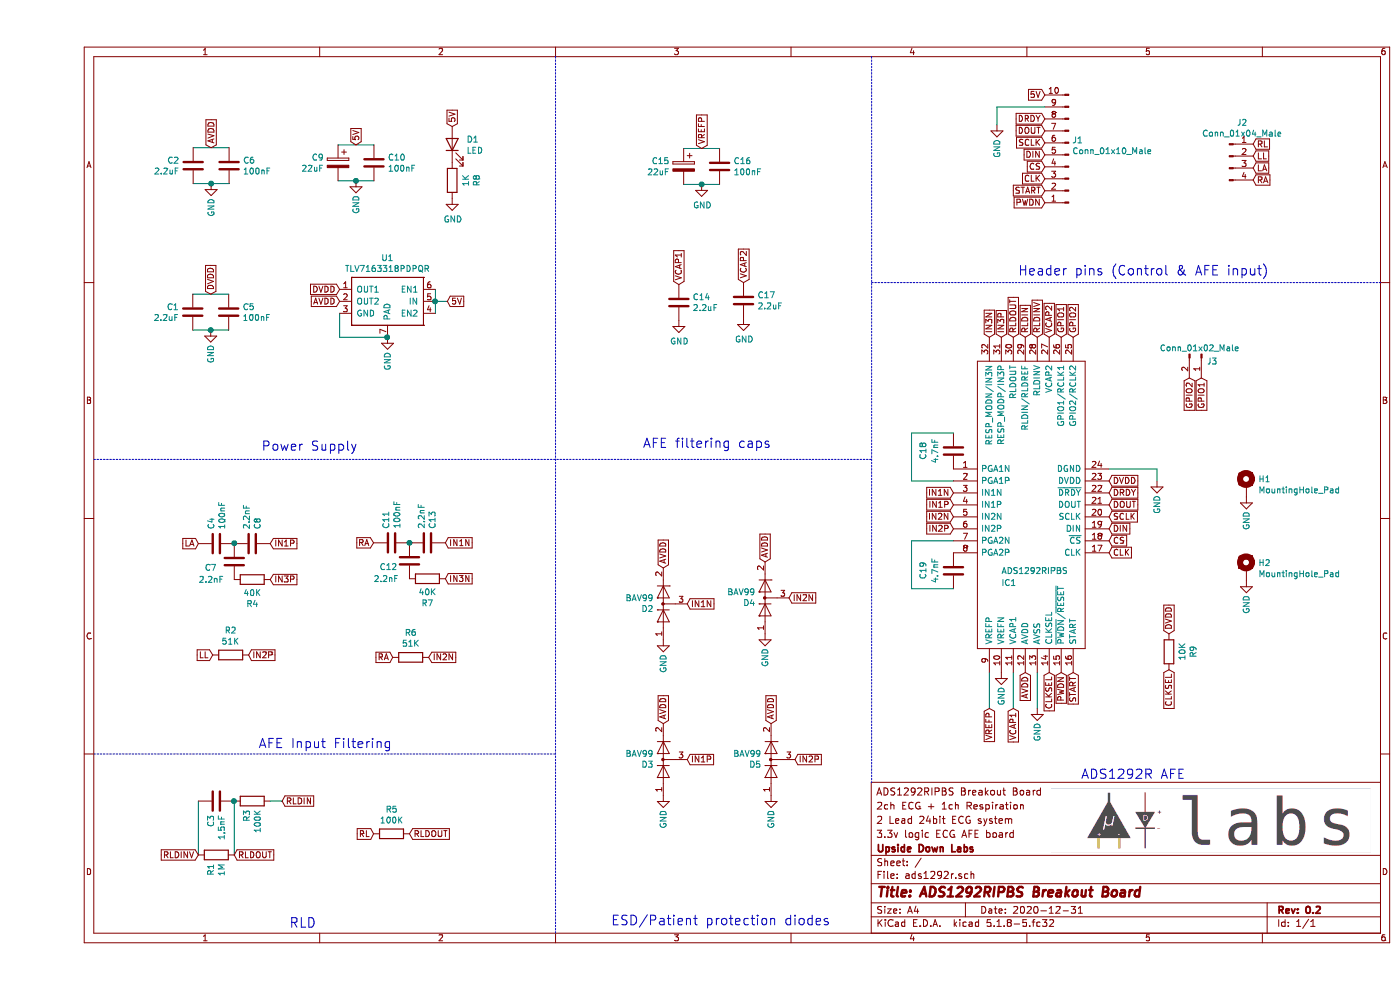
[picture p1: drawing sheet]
EESchema Schematic File Version 4
EELAYER 30 0
EELAYER END
$Descr A4 11693 8268
encoding utf-8
Sheet 1 1
Title "ADS1292RIPBS Breakout Board"
Date "2020-12-31"
Rev "0.2"
Comp "Upside Down Labs"
Comment1 "3.3v logic ECG AFE board"
Comment2 "2 Lead 24bit ECG system"
Comment3 "2ch ECG + 1ch Respiration"
Comment4 "ADS1292RIPBS Breakout Board"
$EndDescr
$Comp
L Diode:BAV99 D2
U 1 1
P 5230 5044
F 0 "D2" V 5184 5123 50  0000 L CNN
F 1 "BAV99" V 5275 5123 50  0000 L CNN
F 2 "Package_TO_SOT_SMD:SOT-23" H 5230 4544 50  0001 C CNN
F 3 "https://assets.nexperia.com/documents/data-sheet/BAV99_SER.pdf" H 5230 5044 50  0001 C CNN
	1    5230 5044
	0    -1   -1   0   
$EndComp
$Comp
L Diode:BAV99 D3
U 1 1
P 5230 6344
F 0 "D3" V 5184 6423 50  0000 L CNN
F 1 "BAV99" V 5275 6423 50  0000 L CNN
F 2 "Package_TO_SOT_SMD:SOT-23" H 5230 5844 50  0001 C CNN
F 3 "https://assets.nexperia.com/documents/data-sheet/BAV99_SER.pdf" H 5230 6344 50  0001 C CNN
	1    5230 6344
	0    -1   -1   0   
$EndComp
$Comp
L power:GND #PWR0101
U 1 1
P 9354 4016
F 0 "#PWR0101" H 9354 3766 50  0001 C CNN
F 1 "GND" V 9354 3816 50  0000 C CNN
F 2 "" H 9354 4016 50  0001 C CNN
F 3 "" H 9354 4016 50  0001 C CNN
	1    9354 4016
	1    0    0    -1  
$EndComp
Text GLabel 8418 792  0    50   Input ~ 0
5V
Text GLabel 8418 992  0    50   Input ~ 0
DRDY
Text GLabel 8418 1092 0    50   Input ~ 0
DOUT
Text GLabel 8418 1192 0    50   Input ~ 0
SCLK
Text GLabel 8418 1292 0    50   Input ~ 0
DIN
Text GLabel 8418 1392 0    50   Input ~ 0
CS
Text GLabel 8418 1492 0    50   Input ~ 0
CLK
Text GLabel 8418 1592 0    50   Input ~ 0
START
Text GLabel 8418 1692 0    50   Input ~ 0
PWDN
$Comp
L power:GND #PWR0102
U 1 1
P 8018 1042
F 0 "#PWR0102" H 8018 792 50  0001 C CNN
F 1 "GND" V 8018 842 50  0000 C CNN
F 2 "" H 8018 1042 50  0001 C CNN
F 3 "" H 8018 1042 50  0001 C CNN
	1    8018 1042
	1    0    0    -1  
$EndComp
Wire Wire Line
	8418 892  8018 892 
Wire Wire Line
	8018 892  8018 1042
$Comp
L Connector:Conn_01x04_Male J2
U 1 1
P 9958 1304
F 0 "J2" H 10066 1585 50  0000 C CNN
F 1 "Conn_01x04_Male" H 10066 1494 50  0000 C CNN
F 2 "Connector_PinSocket_2.54mm:PinSocket_1x04_P2.54mm_Vertical" H 9958 1304 50  0001 C CNN
F 3 "~" H 9958 1304 50  0001 C CNN
	1    9958 1304
	1    0    0    -1  
$EndComp
$Comp
L Diode:BAV99 D5
U 1 1
P 6130 6344
F 0 "D5" V 6084 6423 50  0000 L CNN
F 1 "BAV99" V 6175 6423 50  0000 L CNN
F 2 "Package_TO_SOT_SMD:SOT-23" H 6130 5844 50  0001 C CNN
F 3 "https://assets.nexperia.com/documents/data-sheet/BAV99_SER.pdf" H 6130 6344 50  0001 C CNN
	1    6130 6344
	0    -1   -1   0   
$EndComp
$Comp
L Diode:BAV99 D4
U 1 1
P 6080 4994
F 0 "D4" V 6034 5073 50  0000 L CNN
F 1 "BAV99" V 6125 5073 50  0000 L CNN
F 2 "Package_TO_SOT_SMD:SOT-23" H 6080 4494 50  0001 C CNN
F 3 "https://assets.nexperia.com/documents/data-sheet/BAV99_SER.pdf" H 6080 4994 50  0001 C CNN
	1    6080 4994
	0    -1   -1   0   
$EndComp
Text GLabel 5230 4744 1    50   Input ~ 0
AVDD
Text GLabel 5230 6044 1    50   Input ~ 0
AVDD
Text GLabel 6080 4694 1    50   Input ~ 0
AVDD
Text GLabel 6130 6044 1    50   Input ~ 0
AVDD
$Comp
L power:GND #PWR0103
U 1 1
P 5230 5344
F 0 "#PWR0103" H 5230 5094 50  0001 C CNN
F 1 "GND" V 5230 5144 50  0000 C CNN
F 2 "" H 5230 5344 50  0001 C CNN
F 3 "" H 5230 5344 50  0001 C CNN
	1    5230 5344
	1    0    0    -1  
$EndComp
$Comp
L power:GND #PWR0104
U 1 1
P 5230 6644
F 0 "#PWR0104" H 5230 6394 50  0001 C CNN
F 1 "GND" V 5230 6444 50  0000 C CNN
F 2 "" H 5230 6644 50  0001 C CNN
F 3 "" H 5230 6644 50  0001 C CNN
	1    5230 6644
	1    0    0    -1  
$EndComp
$Comp
L power:GND #PWR0105
U 1 1
P 6080 5294
F 0 "#PWR0105" H 6080 5044 50  0001 C CNN
F 1 "GND" V 6080 5094 50  0000 C CNN
F 2 "" H 6080 5294 50  0001 C CNN
F 3 "" H 6080 5294 50  0001 C CNN
	1    6080 5294
	1    0    0    -1  
$EndComp
$Comp
L power:GND #PWR0106
U 1 1
P 6130 6644
F 0 "#PWR0106" H 6130 6394 50  0001 C CNN
F 1 "GND" V 6130 6444 50  0000 C CNN
F 2 "" H 6130 6644 50  0001 C CNN
F 3 "" H 6130 6644 50  0001 C CNN
	1    6130 6644
	1    0    0    -1  
$EndComp
Text GLabel 5430 5044 2    50   Input ~ 0
IN1N
Text GLabel 5430 6344 2    50   Input ~ 0
IN1P
Text GLabel 6280 4994 2    50   Input ~ 0
IN2N
Text GLabel 6330 6344 2    50   Input ~ 0
IN2P
$Comp
L Device:C C1
U 1 1
P 1300 2608
F 0 "C1" H 1415 2654 50  0000 L CNN
F 1 "2.2uF" H 1415 2563 50  0000 L CNN
F 2 "Capacitor_SMD:C_0805_2012Metric_Pad1.18x1.45mm_HandSolder" H 1338 2458 50  0001 C CNN
F 3 "~" H 1300 2608 50  0001 C CNN
	1    1300 2608
	-1   0    0    -1  
$EndComp
$Comp
L Device:C C5
U 1 1
P 1600 2608
F 0 "C5" H 1715 2654 50  0000 L CNN
F 1 "100nF" H 1715 2563 50  0000 L CNN
F 2 "Capacitor_SMD:C_0805_2012Metric_Pad1.18x1.45mm_HandSolder" H 1638 2458 50  0001 C CNN
F 3 "~" H 1600 2608 50  0001 C CNN
	1    1600 2608
	1    0    0    -1  
$EndComp
$Comp
L Device:C C2
U 1 1
P 1304 1384
F 0 "C2" H 1419 1430 50  0000 L CNN
F 1 "2.2uF" H 1419 1339 50  0000 L CNN
F 2 "Capacitor_SMD:C_0805_2012Metric_Pad1.18x1.45mm_HandSolder" H 1342 1234 50  0001 C CNN
F 3 "~" H 1304 1384 50  0001 C CNN
	1    1304 1384
	-1   0    0    -1  
$EndComp
$Comp
L Device:C C6
U 1 1
P 1604 1384
F 0 "C6" H 1719 1430 50  0000 L CNN
F 1 "100nF" H 1719 1339 50  0000 L CNN
F 2 "Capacitor_SMD:C_0805_2012Metric_Pad1.18x1.45mm_HandSolder" H 1642 1234 50  0001 C CNN
F 3 "~" H 1604 1384 50  0001 C CNN
	1    1604 1384
	1    0    0    -1  
$EndComp
$Comp
L Device:C C10
U 1 1
P 2814 1360
F 0 "C10" H 2929 1406 50  0000 L CNN
F 1 "100nF" H 2929 1315 50  0000 L CNN
F 2 "Capacitor_SMD:C_0805_2012Metric_Pad1.18x1.45mm_HandSolder" H 2852 1210 50  0001 C CNN
F 3 "~" H 2814 1360 50  0001 C CNN
	1    2814 1360
	1    0    0    -1  
$EndComp
Text GLabel 1450 2458 1    50   Input ~ 0
DVDD
Text GLabel 1454 1234 1    50   Input ~ 0
AVDD
$Comp
L power:GND #PWR0107
U 1 1
P 1450 2758
F 0 "#PWR0107" H 1450 2508 50  0001 C CNN
F 1 "GND" V 1450 2558 50  0000 C CNN
F 2 "" H 1450 2758 50  0001 C CNN
F 3 "" H 1450 2758 50  0001 C CNN
	1    1450 2758
	1    0    0    -1  
$EndComp
$Comp
L power:GND #PWR0108
U 1 1
P 1454 1534
F 0 "#PWR0108" H 1454 1284 50  0001 C CNN
F 1 "GND" V 1454 1334 50  0000 C CNN
F 2 "" H 1454 1534 50  0001 C CNN
F 3 "" H 1454 1534 50  0001 C CNN
	1    1454 1534
	1    0    0    -1  
$EndComp
Wire Wire Line
	1304 1234 1604 1234
Wire Wire Line
	1304 1534 1454 1534
Connection ~ 1454 1534
Wire Wire Line
	1454 1534 1604 1534
Wire Wire Line
	1300 2458 1600 2458
Wire Wire Line
	1300 2758 1450 2758
Connection ~ 1450 2758
Wire Wire Line
	1450 2758 1600 2758
Connection ~ 2926 2818
Wire Wire Line
	2526 2818 2926 2818
Wire Wire Line
	2526 2618 2526 2818
Wire Wire Line
	3326 2518 3426 2518
Text GLabel 3426 2518 2    50   Input ~ 0
5V
Wire Wire Line
	3326 2518 3326 2618
Connection ~ 3326 2518
Wire Wire Line
	3326 2418 3326 2518
Text GLabel 2526 2518 0    50   Input ~ 0
AVDD
Text GLabel 2526 2418 0    50   Input ~ 0
DVDD
$Comp
L udlabs:TLV7163318PDPQR U1
U 1 1
P 2926 2518
F 0 "U1" H 2926 2883 50  0000 C CNN
F 1 "TLV7163318PDPQR" H 2926 2792 50  0000 C CNN
F 2 "udlabs:S-PX2SON-N6" H 3626 3018 50  0001 C CNN
F 3 "https://www.ti.com/lit/ds/symlink/tlv716p.pdf?ts=1608723430684&ref_url=https%253A%252F%252Fsamples.ti.com%252Fstore%252Fsamples%252Fen%252Fp%252Fproduct%252F%253Fp%253DTLV7163318PDPQR" H 2826 2918 50  0001 C CNN
	1    2926 2518
	1    0    0    -1  
$EndComp
$Comp
L power:GND #PWR0109
U 1 1
P 2926 2818
F 0 "#PWR0109" H 2926 2568 50  0001 C CNN
F 1 "GND" V 2926 2618 50  0000 C CNN
F 2 "" H 2926 2818 50  0001 C CNN
F 3 "" H 2926 2818 50  0001 C CNN
	1    2926 2818
	1    0    0    -1  
$EndComp
Text GLabel 2664 1210 1    50   Input ~ 0
5V
Wire Wire Line
	2664 1510 2814 1510
Connection ~ 2664 1510
Wire Wire Line
	2514 1510 2664 1510
Wire Wire Line
	2514 1210 2814 1210
$Comp
L power:GND #PWR0110
U 1 1
P 2664 1510
F 0 "#PWR0110" H 2664 1260 50  0001 C CNN
F 1 "GND" V 2664 1310 50  0000 C CNN
F 2 "" H 2664 1510 50  0001 C CNN
F 3 "" H 2664 1510 50  0001 C CNN
	1    2664 1510
	1    0    0    -1  
$EndComp
$Comp
L Device:CP C9
U 1 1
P 2514 1360
F 0 "C9" H 2632 1406 50  0000 L CNN
F 1 "22uF" H 2632 1315 50  0000 L CNN
F 2 "Capacitor_Tantalum_SMD:CP_EIA-3216-18_Kemet-A_Pad1.58x1.35mm_HandSolder" H 2552 1210 50  0001 C CNN
F 3 "~" H 2514 1360 50  0001 C CNN
	1    2514 1360
	-1   0    0    -1  
$EndComp
Wire Wire Line
	5552 1540 5702 1540
Connection ~ 5552 1540
Wire Wire Line
	5402 1540 5552 1540
Wire Wire Line
	5402 1240 5702 1240
$Comp
L power:GND #PWR0111
U 1 1
P 5552 1540
F 0 "#PWR0111" H 5552 1290 50  0001 C CNN
F 1 "GND" H 5557 1367 50  0000 C CNN
F 2 "" H 5552 1540 50  0001 C CNN
F 3 "" H 5552 1540 50  0001 C CNN
	1    5552 1540
	1    0    0    -1  
$EndComp
Text GLabel 5552 1240 1    50   Input ~ 0
VREFP
$Comp
L Device:C C16
U 1 1
P 5702 1390
F 0 "C16" H 5817 1436 50  0000 L CNN
F 1 "100nF" H 5817 1345 50  0000 L CNN
F 2 "Capacitor_SMD:C_0805_2012Metric_Pad1.18x1.45mm_HandSolder" H 5740 1240 50  0001 C CNN
F 3 "~" H 5702 1390 50  0001 C CNN
	1    5702 1390
	1    0    0    -1  
$EndComp
$Comp
L Device:CP C15
U 1 1
P 5402 1390
F 0 "C15" H 5520 1436 50  0000 L CNN
F 1 "22uF" H 5520 1345 50  0000 L CNN
F 2 "Capacitor_Tantalum_SMD:CP_EIA-3216-18_Kemet-A_Pad1.58x1.35mm_HandSolder" H 5440 1240 50  0001 C CNN
F 3 "~" H 5402 1390 50  0001 C CNN
	1    5402 1390
	-1   0    0    -1  
$EndComp
$Comp
L power:GND #PWR0112
U 1 1
P 5902 2660
F 0 "#PWR0112" H 5902 2410 50  0001 C CNN
F 1 "GND" H 5907 2487 50  0000 C CNN
F 2 "" H 5902 2660 50  0001 C CNN
F 3 "" H 5902 2660 50  0001 C CNN
	1    5902 2660
	1    0    0    -1  
$EndComp
$Comp
L Device:C C17
U 1 1
P 5902 2510
F 0 "C17" H 6017 2556 50  0000 L CNN
F 1 "2.2uF" H 6017 2465 50  0000 L CNN
F 2 "Capacitor_SMD:C_0805_2012Metric_Pad1.18x1.45mm_HandSolder" H 5940 2360 50  0001 C CNN
F 3 "~" H 5902 2510 50  0001 C CNN
	1    5902 2510
	1    0    0    -1  
$EndComp
Text GLabel 5902 2360 1    50   Input ~ 0
VCAP2
Text GLabel 5360 2376 1    50   Input ~ 0
VCAP1
$Comp
L Device:C C14
U 1 1
P 5360 2526
F 0 "C14" H 5475 2572 50  0000 L CNN
F 1 "2.2uF" H 5475 2481 50  0000 L CNN
F 2 "Capacitor_SMD:C_0805_2012Metric_Pad1.18x1.45mm_HandSolder" H 5398 2376 50  0001 C CNN
F 3 "~" H 5360 2526 50  0001 C CNN
	1    5360 2526
	1    0    0    -1  
$EndComp
$Comp
L power:GND #PWR0113
U 1 1
P 5360 2676
F 0 "#PWR0113" H 5360 2426 50  0001 C CNN
F 1 "GND" H 5365 2503 50  0000 C CNN
F 2 "" H 5360 2676 50  0001 C CNN
F 3 "" H 5360 2676 50  0001 C CNN
	1    5360 2676
	1    0    0    -1  
$EndComp
Text GLabel 1948 4540 2    50   Input ~ 0
IN1P
Text GLabel 1766 5472 2    50   Input ~ 0
IN2P
Wire Wire Line
	9354 3916 9354 4016
Text GLabel 1646 7142 2    50   Input ~ 0
RLDOUT
Text GLabel 2046 6692 2    50   Input ~ 0
RLDIN
Text GLabel 1346 7142 0    50   Input ~ 0
RLDINV
Wire Wire Line
	1646 7142 1646 6692
Wire Wire Line
	1346 7142 1346 6692
$Comp
L Device:R R5
U 1 1
P 2962 6966
F 0 "R5" V 2755 6966 50  0000 C CNN
F 1 "100K" V 2846 6966 50  0000 C CNN
F 2 "Resistor_SMD:R_0805_2012Metric_Pad1.20x1.40mm_HandSolder" V 2892 6966 50  0001 C CNN
F 3 "~" H 2962 6966 50  0001 C CNN
	1    2962 6966
	0    -1   1    0   
$EndComp
$Comp
L Device:R R1
U 1 1
P 1496 7142
F 0 "R1" H 1566 7188 50  0000 L CNN
F 1 "1M" H 1566 7097 50  0000 L CNN
F 2 "Resistor_SMD:R_0805_2012Metric_Pad1.20x1.40mm_HandSolder" V 1426 7142 50  0001 C CNN
F 3 "~" H 1496 7142 50  0001 C CNN
	1    1496 7142
	0    -1   1    0   
$EndComp
$Comp
L Device:R R3
U 1 1
P 1796 6692
F 0 "R3" H 1866 6738 50  0000 L CNN
F 1 "100K" H 1866 6647 50  0000 L CNN
F 2 "Resistor_SMD:R_0805_2012Metric_Pad1.20x1.40mm_HandSolder" V 1726 6692 50  0001 C CNN
F 3 "~" H 1796 6692 50  0001 C CNN
	1    1796 6692
	0    -1   1    0   
$EndComp
$Comp
L Device:C C3
U 1 1
P 1496 6692
F 0 "C3" H 1611 6738 50  0000 L CNN
F 1 "1.5nF" H 1611 6647 50  0000 L CNN
F 2 "Capacitor_SMD:C_0805_2012Metric_Pad1.18x1.45mm_HandSolder" H 1534 6542 50  0001 C CNN
F 3 "~" H 1496 6692 50  0001 C CNN
	1    1496 6692
	0    -1   1    0   
$EndComp
Text GLabel 8354 2816 1    50   Input ~ 0
RLDINV
Text GLabel 8254 2816 1    50   Input ~ 0
RLDIN
Text GLabel 8154 2816 1    50   Input ~ 0
RLDOUT
Text GLabel 7654 4116 0    50   Input ~ 0
IN1N
Text GLabel 7654 4216 0    50   Input ~ 0
IN1P
Text GLabel 7654 4316 0    50   Input ~ 0
IN2N
Text GLabel 7654 4416 0    50   Input ~ 0
IN2P
Wire Wire Line
	8954 3916 9354 3916
Wire Wire Line
	8354 5616 8354 5916
$Comp
L power:GND #PWR0114
U 1 1
P 8354 5916
F 0 "#PWR0114" H 8354 5666 50  0001 C CNN
F 1 "GND" V 8354 5716 50  0000 C CNN
F 2 "" H 8354 5916 50  0001 C CNN
F 3 "" H 8354 5916 50  0001 C CNN
	1    8354 5916
	1    0    0    -1  
$EndComp
Text GLabel 8254 5616 3    50   Input ~ 0
AVDD
Text GLabel 8954 4016 2    50   Input ~ 0
DVDD
Text GLabel 8654 5616 3    50   Input ~ 0
START
Text GLabel 8554 5616 3    50   Input ~ 0
PWDN
Text GLabel 8454 5616 3    50   Input ~ 0
CLKSEL
Text GLabel 8954 4616 2    50   Input ~ 0
CLK
Text GLabel 8954 4216 2    50   Input ~ 0
DOUT
Text GLabel 8954 4116 2    50   Input ~ 0
DRDY
Text GLabel 8654 2816 1    50   Input ~ 0
GPIO2
Text GLabel 8554 2816 1    50   Input ~ 0
GPIO1
Text GLabel 8054 2816 1    50   Input ~ 0
IN3P
Text GLabel 7954 2816 1    50   Input ~ 0
IN3N
Wire Wire Line
	7954 5916 7954 5616
Text GLabel 7954 5916 3    50   Input ~ 0
VREFP
Text GLabel 8454 2816 1    50   Input ~ 0
VCAP2
Wire Wire Line
	8154 5616 8154 5916
$Comp
L power:GND #PWR0115
U 1 1
P 8054 5616
F 0 "#PWR0115" H 8054 5366 50  0001 C CNN
F 1 "GND" V 8054 5416 50  0000 C CNN
F 2 "" H 8054 5616 50  0001 C CNN
F 3 "" H 8054 5616 50  0001 C CNN
	1    8054 5616
	1    0    0    -1  
$EndComp
Text GLabel 8154 5916 3    50   Input ~ 0
VCAP1
Wire Wire Line
	7304 4516 7654 4516
Wire Wire Line
	7304 4916 7304 4516
Wire Wire Line
	7654 4916 7304 4916
Wire Wire Line
	7304 4016 7654 4016
Wire Wire Line
	7304 3616 7304 4016
Wire Wire Line
	7654 3616 7304 3616
$Comp
L Device:C C18
U 1 1
P 7654 3766
F 0 "C18" V 7904 3766 50  0000 C CNN
F 1 "4.7nF" V 7804 3766 50  0000 C CNN
F 2 "Capacitor_SMD:C_0805_2012Metric_Pad1.18x1.45mm_HandSolder" H 7692 3616 50  0001 C CNN
F 3 "~" H 7654 3766 50  0001 C CNN
	1    7654 3766
	-1   0    0    1   
$EndComp
$Comp
L Device:C C19
U 1 1
P 7654 4766
F 0 "C19" V 7904 4766 50  0000 C CNN
F 1 "4.7nF" V 7804 4766 50  0000 C CNN
F 2 "Capacitor_SMD:C_0805_2012Metric_Pad1.18x1.45mm_HandSolder" H 7692 4616 50  0001 C CNN
F 3 "~" H 7654 4766 50  0001 C CNN
	1    7654 4766
	-1   0    0    1   
$EndComp
Text GLabel 10158 1204 2    50   Input ~ 0
RL
Text GLabel 10158 1304 2    50   Input ~ 0
LL
Text GLabel 10158 1404 2    50   Input ~ 0
LA
Text GLabel 10158 1504 2    50   Input ~ 0
RA
$Comp
L Device:C C8
U 1 1
P 1798 4540
F 0 "C8" H 1913 4586 50  0000 L CNN
F 1 "2.2nF" H 1913 4495 50  0000 L CNN
F 2 "Capacitor_SMD:C_0805_2012Metric_Pad1.18x1.45mm_HandSolder" H 1836 4390 50  0001 C CNN
F 3 "~" H 1798 4540 50  0001 C CNN
	1    1798 4540
	0    1    -1   0   
$EndComp
$Comp
L Device:R R2
U 1 1
P 1616 5472
F 0 "R2" V 1409 5472 50  0000 C CNN
F 1 "51K" V 1500 5472 50  0000 C CNN
F 2 "Resistor_SMD:R_0805_2012Metric_Pad1.20x1.40mm_HandSolder" V 1546 5472 50  0001 C CNN
F 3 "~" H 1616 5472 50  0001 C CNN
	1    1616 5472
	0    -1   1    0   
$EndComp
Text GLabel 2812 6966 0    50   Input ~ 0
RL
Text GLabel 1466 5472 0    50   Input ~ 0
LL
$Comp
L Device:C C4
U 1 1
P 1498 4540
F 0 "C4" H 1613 4586 50  0000 L CNN
F 1 "100nF" H 1613 4495 50  0000 L CNN
F 2 "Capacitor_SMD:C_0805_2012Metric_Pad1.18x1.45mm_HandSolder" H 1536 4390 50  0001 C CNN
F 3 "~" H 1498 4540 50  0001 C CNN
	1    1498 4540
	0    -1   -1   0   
$EndComp
Text GLabel 1348 4540 0    50   Input ~ 0
LA
Connection ~ 3110 4534
$Comp
L Device:C C11
U 1 1
P 2960 4534
F 0 "C11" H 3075 4580 50  0000 L CNN
F 1 "100nF" H 3075 4489 50  0000 L CNN
F 2 "Capacitor_SMD:C_0805_2012Metric_Pad1.18x1.45mm_HandSolder" H 2998 4384 50  0001 C CNN
F 3 "~" H 2960 4534 50  0001 C CNN
	1    2960 4534
	0    -1   -1   0   
$EndComp
$Comp
L Device:C C13
U 1 1
P 3260 4534
F 0 "C13" H 3375 4580 50  0000 L CNN
F 1 "2.2nF" H 3375 4489 50  0000 L CNN
F 2 "Capacitor_SMD:C_0805_2012Metric_Pad1.18x1.45mm_HandSolder" H 3298 4384 50  0001 C CNN
F 3 "~" H 3260 4534 50  0001 C CNN
	1    3260 4534
	0    1    -1   0   
$EndComp
$Comp
L Device:C C12
U 1 1
P 3110 4684
F 0 "C12" H 2860 4634 50  0000 L CNN
F 1 "2.2nF" H 2810 4534 50  0000 L CNN
F 2 "Capacitor_SMD:C_0805_2012Metric_Pad1.18x1.45mm_HandSolder" H 3148 4534 50  0001 C CNN
F 3 "~" H 3110 4684 50  0001 C CNN
	1    3110 4684
	1    0    0    -1  
$EndComp
Text GLabel 3410 4834 2    50   Input ~ 0
IN3N
Text GLabel 3410 4534 2    50   Input ~ 0
IN1N
Wire Wire Line
	2046 6692 1946 6692
$Comp
L Device:LED D1
U 1 1
P 3468 1208
F 0 "D1" V 3507 1090 50  0000 R CNN
F 1 "LED" V 3416 1090 50  0000 R CNN
F 2 "LED_SMD:LED_0603_1608Metric_Pad1.05x0.95mm_HandSolder" H 3468 1208 50  0001 C CNN
F 3 "~" H 3468 1208 50  0001 C CNN
	1    3468 1208
	0    -1   -1   0   
$EndComp
Text GLabel 3468 1058 1    50   Input ~ 0
5V
$Comp
L Device:R R8
U 1 1
P 3468 1508
F 0 "R8" V 3261 1508 50  0000 C CNN
F 1 "1K" V 3352 1508 50  0000 C CNN
F 2 "Resistor_SMD:R_0805_2012Metric_Pad1.20x1.40mm_HandSolder" V 3398 1508 50  0001 C CNN
F 3 "~" H 3468 1508 50  0001 C CNN
	1    3468 1508
	-1   0    0    -1  
$EndComp
$Comp
L power:GND #PWR0116
U 1 1
P 3468 1658
F 0 "#PWR0116" H 3468 1408 50  0001 C CNN
F 1 "GND" H 3473 1485 50  0000 C CNN
F 2 "" H 3468 1658 50  0001 C CNN
F 3 "" H 3468 1658 50  0001 C CNN
	1    3468 1658
	1    0    0    -1  
$EndComp
Connection ~ 1646 6692
Text GLabel 3112 6966 2    50   Input ~ 0
RLDOUT
Text GLabel 2810 4534 0    50   Input ~ 0
RA
Connection ~ 1648 4540
$Comp
L Device:C C7
U 1 1
P 1648 4690
F 0 "C7" H 1398 4640 50  0000 L CNN
F 1 "2.2nF" H 1348 4540 50  0000 L CNN
F 2 "Capacitor_SMD:C_0805_2012Metric_Pad1.18x1.45mm_HandSolder" H 1686 4540 50  0001 C CNN
F 3 "~" H 1648 4690 50  0001 C CNN
	1    1648 4690
	1    0    0    -1  
$EndComp
$Comp
L Device:R R4
U 1 1
P 1798 4840
F 0 "R4" V 1591 4840 50  0000 C CNN
F 1 "40K" V 1682 4840 50  0000 C CNN
F 2 "Resistor_SMD:R_0805_2012Metric_Pad1.20x1.40mm_HandSolder" V 1728 4840 50  0001 C CNN
F 3 "~" H 1798 4840 50  0001 C CNN
	1    1798 4840
	0    1    -1   0   
$EndComp
$Comp
L Device:R R7
U 1 1
P 3260 4834
F 0 "R7" V 3053 4834 50  0000 C CNN
F 1 "40K" V 3144 4834 50  0000 C CNN
F 2 "Resistor_SMD:R_0805_2012Metric_Pad1.20x1.40mm_HandSolder" V 3190 4834 50  0001 C CNN
F 3 "~" H 3260 4834 50  0001 C CNN
	1    3260 4834
	0    1    -1   0   
$EndComp
Text GLabel 2972 5490 0    50   Input ~ 0
RA
$Comp
L Device:R R6
U 1 1
P 3122 5490
F 0 "R6" V 2915 5490 50  0000 C CNN
F 1 "51K" V 3006 5490 50  0000 C CNN
F 2 "Resistor_SMD:R_0805_2012Metric_Pad1.20x1.40mm_HandSolder" V 3052 5490 50  0001 C CNN
F 3 "~" H 3122 5490 50  0001 C CNN
	1    3122 5490
	0    -1   1    0   
$EndComp
Text GLabel 3272 5490 2    50   Input ~ 0
IN2N
Text GLabel 1948 4840 2    50   Input ~ 0
IN3P
$Comp
L Connector:Conn_01x10_Male J1
U 1 1
P 8618 1292
F 0 "J1" H 8590 1174 50  0000 R CNN
F 1 "Conn_01x10_Male" H 8590 1265 50  0000 R CNN
F 2 "Connector_PinSocket_2.54mm:PinSocket_1x10_P2.54mm_Vertical" H 8618 1292 50  0001 C CNN
F 3 "~" H 8618 1292 50  0001 C CNN
	1    8618 1292
	-1   0    0    1   
$EndComp
Text GLabel 9454 5594 3    50   Input ~ 0
CLKSEL
Text GLabel 9454 5294 1    50   Input ~ 0
DVDD
$Comp
L Device:R R9
U 1 1
P 9454 5444
F 0 "R9" V 9247 5444 50  0000 C CNN
F 1 "10K" V 9338 5444 50  0000 C CNN
F 2 "Resistor_SMD:R_0805_2012Metric_Pad1.20x1.40mm_HandSolder" V 9384 5444 50  0001 C CNN
F 3 "~" H 9454 5444 50  0001 C CNN
	1    9454 5444
	-1   0    0    -1  
$EndComp
Text GLabel 9626 3156 3    50   Input ~ 0
GPIO2
Text GLabel 9726 3156 3    50   Input ~ 0
GPIO1
$Comp
L Connector:Conn_01x02_Male J3
U 1 1
P 9726 2956
F 0 "J3" V 9788 3000 50  0000 L CNN
F 1 "Conn_01x02_Male" V 9676 2606 50  0000 L CNN
F 2 "Connector_PinSocket_2.54mm:PinSocket_1x02_P2.54mm_Vertical" H 9726 2956 50  0001 C CNN
F 3 "~" H 9726 2956 50  0001 C CNN
	1    9726 2956
	0    1    1    0   
$EndComp
Wire Notes Line
	6970 2362 11222 2362
Wire Notes Line
	6968 474  6970 474 
Wire Notes Line
	6970 474  6970 6538
Wire Notes Line
	472  3836 6970 3836
Wire Notes Line
	472  6298 4330 6298
Wire Notes Line
	4330 472  4330 7798
Text Notes 2106 7758 0    79   ~ 0
RLD
Text Notes 1848 6260 0    79   ~ 0
AFE Input Filtering
Text Notes 1872 3776 0    79   ~ 0
Power Supply
Text Notes 5058 3752 0    79   ~ 0
AFE filtering caps
Text Notes 4794 7738 0    79   ~ 0
ESD/Patient protection diodes
Text Notes 8192 2310 0    79   ~ 0
Header pins (Control & AFE input)
Text Notes 8718 6516 0    79   ~ 0
ADS1292R AFE
Text GLabel 8954 4316 2    50   Input ~ 0
SCLK
Text GLabel 8954 4516 2    50   Input ~ 0
CS
Text GLabel 8954 4416 2    50   Input ~ 0
DIN
$Comp
L Mechanical:MountingHole_Pad H1
U 1 1
P 10100 4050
F 0 "H1" H 10200 4099 50  0000 L CNN
F 1 "MountingHole_Pad" H 10200 4008 50  0000 L CNN
F 2 "MountingHole:MountingHole_2.5mm_Pad_Via" H 10100 4050 50  0001 C CNN
F 3 "~" H 10100 4050 50  0001 C CNN
	1    10100 4050
	1    0    0    -1  
$EndComp
$Comp
L Mechanical:MountingHole_Pad H2
U 1 1
P 10100 4750
F 0 "H2" H 10200 4799 50  0000 L CNN
F 1 "MountingHole_Pad" H 10200 4708 50  0000 L CNN
F 2 "MountingHole:MountingHole_2.5mm_Pad_Via" H 10100 4750 50  0001 C CNN
F 3 "~" H 10100 4750 50  0001 C CNN
	1    10100 4750
	1    0    0    -1  
$EndComp
$Comp
L power:GND #PWR0118
U 1 1
P 10100 4850
F 0 "#PWR0118" H 10100 4600 50  0001 C CNN
F 1 "GND" V 10100 4650 50  0000 C CNN
F 2 "" H 10100 4850 50  0001 C CNN
F 3 "" H 10100 4850 50  0001 C CNN
	1    10100 4850
	1    0    0    -1  
$EndComp
$Comp
L power:GND #PWR0119
U 1 1
P 10100 4150
F 0 "#PWR0119" H 10100 3900 50  0001 C CNN
F 1 "GND" V 10100 3950 50  0000 C CNN
F 2 "" H 10100 4150 50  0001 C CNN
F 3 "" H 10100 4150 50  0001 C CNN
	1    10100 4150
	1    0    0    -1  
$EndComp
$Comp
L udlabs:ADS1292RIPBS IC1
U 1 1
P 7654 3916
F 0 "IC1" H 8054 2966 50  0000 L CNN
F 1 "ADS1292RIPBS" H 8054 3066 50  0000 L CNN
F 2 "udlabs:ADS1292RIPBS" H 8804 4816 50  0001 L CNN
F 3 "http://uk.rs-online.com/web/p/products/7741219" H 8804 4716 50  0001 L CNN
F 4 "Analog Front-End 2-Ch 24-Bit 3V TQFP32 ADS1292RIPBS, Analogue Front End IC, 2-channel 24 bit, 8ksps Serial-SPI, 32-Pin TQFP" H 8804 4616 50  0001 L CNN "Description"
F 5 "1.2" H 8804 4516 50  0001 L CNN "Height"
F 6 "Texas Instruments" H 8804 4416 50  0001 L CNN "Manufacturer_Name"
F 7 "ADS1292RIPBS" H 8804 4316 50  0001 L CNN "Manufacturer_Part_Number"
F 8 "ADS1292RIPBS" H 8804 4216 50  0001 L CNN "Arrow Part Number"
F 9 "https://www.arrow.com/en/products/ads1292ripbs/texas-instruments" H 8804 4116 50  0001 L CNN "Arrow Price/Stock"
F 10 "595-ADS1292RIPBS" H 8804 4016 50  0001 L CNN "Mouser Part Number"
F 11 "https://www.mouser.co.uk/ProductDetail/Texas-Instruments/ADS1292RIPBS?qs=UFc95S4Z4CZpbFrMfHqLVQ%3D%3D" H 8804 3916 50  0001 L CNN "Mouser Price/Stock"
	1    7654 3916
	1    0    0    -1  
$EndComp
$EndSCHEMATC
